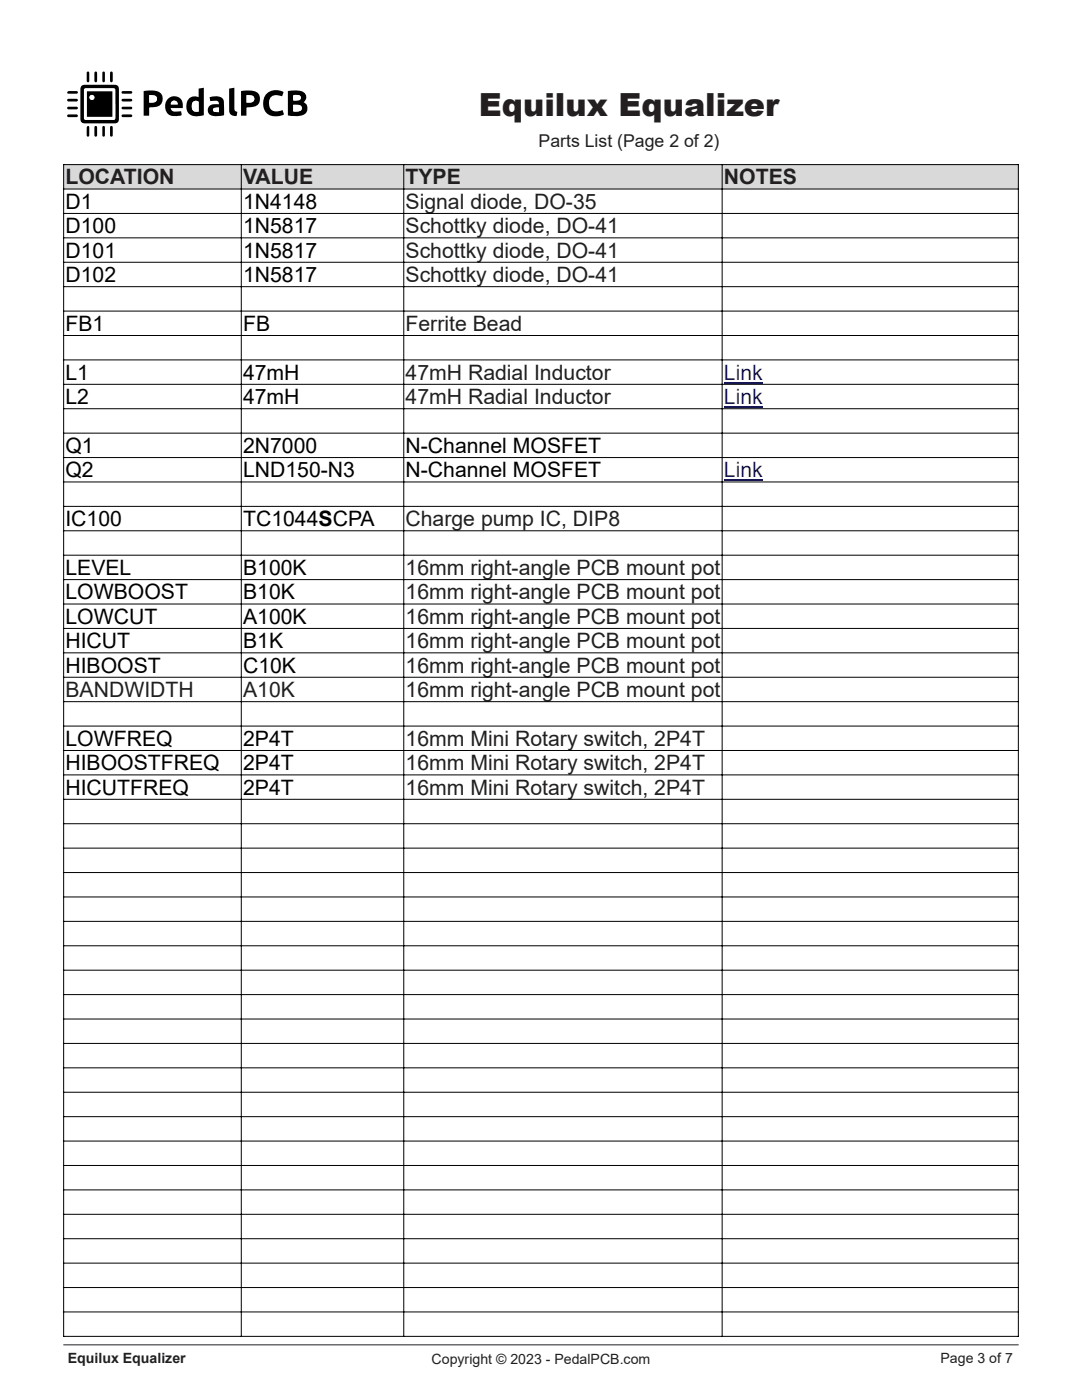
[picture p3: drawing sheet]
<svg xmlns="http://www.w3.org/2000/svg" width="216mm" height="279mm" viewBox="0 0 216 279" stroke-linecap="round" stroke-linejoin="round" font-family="sans-serif">
<path d="M12.7 268.4h190.5" fill="none" stroke="#231f20" stroke-width=".2"/>
<path d="M12.7 12.7v16.4h49.3v-16.4zM16.3 17.1a3.5 3.5 0 0 0-.3 2.2v3a3.4 3.4 0 0 0 .3 2.1 3.5 3.5 0 0 0 2.1 .2h3a3.5 3.5 0 0 0 2.1-.2l.2-.7v-5.4a.99 .99 0 0 0-.9-1.4h-4.4a3.5 3.5 0 0 0-2.1 .2zM57.4 18.2v4.8l1.6 .2a1.84 1.84 0 0 0 2.3-1.7 1.09 1.09 0 0 0-.7-1.1 1.31 1.31 0 0 0 .4-1.5 1.31 1.31 0 0 0-1.4-.8zM39.6 17.7v1.7a1.77 1.77 0 0 0-1.9 .3 1.77 1.77 0 0 0-.5 1.8 1.92 1.92 0 0 0 2.5 1.7l1-.2v-5.5zM28.7 18.2v4.9h1.1v-1.6l.2-.1a1.92 1.92 0 0 0 2.5-1.9 1.67 1.67 0 0 0-1.9-1.4zM48.1 18.2v4.9h1.1v-1.6a4.5 4.5 0 0 0 2.2-.6 1.7 1.7 0 0 0 .3-2 1.7 1.7 0 0 0-1.8-.8zM53.1 18.8a2.66 2.66 0 0 0-.3 3.2 2.66 2.66 0 0 0 3 1.2l.9-.4-.3-.8a1.79 1.79 0 0 1-2.6-.6l-.1-.3a1.58 1.58 0 0 1 .5-1.8 1.58 1.58 0 0 1 1.8-.1h.3l.3-.8a2.76 2.76 0 0 0-3.5 .4zM33.6 19.7a2.03 2.03 0 0 0-.4 2.5 2.03 2.03 0 0 0 2.4 .9l.6-.1-.1-.8-.9 .1a.86 .86 0 0 1-1.1-.7h2.4a1.78 1.78 0 0 0-.7-2.1 1.78 1.78 0 0 0-2.2 .2zM41.8 19.4l.2 .8 .8-.1a.64 .64 0 0 1 .9 .7 1.94 1.94 0 0 0-2.2 .8 1.21 1.21 0 0 0 1.4 1.6l1.8-.2v-2.2a1.44 1.44 0 0 0-2-1.6zM45.7 17.7v3.8a1.19 1.19 0 0 0 .3 1.3 1.19 1.19 0 0 0 1.2 .3l.2-.8a.59 .59 0 0 1-.6-.7v-4.1zM13.4 19.8v.3l.3 .2h1.5l.3-.3-.3-.3zM24.3 19.8v.3l.3 .2h1.5l.3-.3-.3-.3zM13.4 23v.3l.3 .1h1.5l.3-.3-.3-.3zM24.3 22.9v.4l.3 .1h1.5l.3-.3-.3-.3zM18.9 25.2l-.1 1.8 .3 .3 .2-.1 .1-.2v-1.5l-.1-.3zM18.9 14.3l-.1 1.8 .3 .3 .3-.3v-1.5l-.1-.3zM24.3 18.3v.3l.2 .1h1.6l.3-.3-.3-.2zM24.3 21.4v.3l.2 .1h1.6l.3-.3-.3-.2zM22.1 14.3l-.1 1.8 .2 .3 .3-.3v-1.5l-.1-.3zM22.1 25.2l-.1 1.8 .2 .3 .3-.3v-1.6l-.1-.2zM13.4 21.4v.3l.3 .1h1.5l.3-.2-.3-.3zM13.5 18.3l-.1 .3 .3 .1h1.5l.3-.3-.3-.2zM20.5 14.3l-.1 1.8 .3 .3 .2-.3v-1.5l-.1-.3zM17.4 25.2l-.1 1.8 .3 .3 .2-.3v-1.6l-.1-.2zM17.4 14.3l-.1 1.8 .3 .3 .2-.3v-1.5l-.1-.3zM20.5 25.2l-.1 1.8 .3 .3 .2-.3v-1.6l-.1-.2z" fill-rule="evenodd" fill="#fff"/>
<g fill="#000">
<path d="M13.5 18.3l1.7-.1 .3 .2-.3 .3h-1.5l-.3-.1z" fill-rule="evenodd"/>
<path d="M17.4 14.3h.3l.1 .3v1.5l-.2 .3-.3-.3z" fill-rule="evenodd"/>
<path d="M18.9 14.3h.4l.1 .3v1.5l-.3 .3-.3-.3z" fill-rule="evenodd"/>
<path d="M20.5 14.3h.3l.1 .3v1.5l-.2 .3-.3-.3z" fill-rule="evenodd"/>
<path d="M22.1 14.3h.3l.1 .3v1.5l-.3 .3-.2-.3z" fill-rule="evenodd"/>
<path d="M24.3 19.8l1.8-.1 .3 .3-.3 .3h-1.5l-.3-.2z" fill-rule="evenodd"/>
<path d="M24.3 18.3l1.8-.1 .3 .2-.3 .3h-1.6l-.2-.1z" fill-rule="evenodd"/>
<path d="M28.7 18.2l.2-.1a5.1 5.1 0 0 1 3 .4 1.71 1.71 0 0 1 .4 2 1.71 1.71 0 0 1-2 .9l-.5 .1v1.6h-1.1zM29.8 19v1.5a1.44 1.44 0 0 0 1.5-.5 .77 .77 0 0 0-.2-.8 .77 .77 0 0 0-.8-.2z" fill-rule="evenodd"/>
<path d="M39.6 17.7l1.1-.2v5.5a2.72 2.72 0 0 1-3.3-.7 2.21 2.21 0 0 1 1-3l1.2 .1zM38.5 20.3a1.19 1.19 0 0 0 .6 2h.5v-2a.78 .78 0 0 0-1.1 0z" fill-rule="evenodd"/>
<path d="M45.7 17.7l1.1-.2v4.1a.59 .59 0 0 0 .6 .7l-.2 .8a1.19 1.19 0 0 1-1.2-.3 1.19 1.19 0 0 1-.3-1.3z" fill-rule="evenodd"/>
<path d="M48.1 18.2l.2-.1a4.9 4.9 0 0 1 3.2 .5 1.7 1.7 0 0 1 .2 2 1.7 1.7 0 0 1-1.8 .8l-.7 .1v1.6h-1.1zM49.2 19v1.5a1.06 1.06 0 0 0 1.5-1 1.38 1.38 0 0 0-1.5-.5z" fill-rule="evenodd"/>
<path d="M57.4 18.2l1.7-.2a1.65 1.65 0 0 1 2 1.4l-.1 .4-.4 .6a1.41 1.41 0 0 1 .7 1.6 1.41 1.41 0 0 1-1.3 1.1l-1 .1-1.6-.2zM58.5 20.9v1.3l.7 .1a.74 .74 0 0 0 .9-.3 .74 .74 0 0 0 0-.9l-.6-.2zM58.6 19l-.1 .9a1.42 1.42 0 0 0 1.5-.2 .67 .67 0 0 0-.2-.7 .67 .67 0 0 0-.7-.1z" fill-rule="evenodd"/>
<path d="M13.4 21.4l1.8-.1 .3 .3-.3 .2h-1.5l-.3-.1z" fill-rule="evenodd"/>
<path d="M13.4 23l1.8-.2 .3 .3-.3 .3h-1.5l-.3-.1z" fill-rule="evenodd"/>
<path d="M13.4 19.8l1.8-.1 .3 .3-.3 .3h-1.5l-.3-.2z" fill-rule="evenodd"/>
<path d="M17.4 25.2h.3l.1 .2v1.6l-.2 .3-.3-.3z" fill-rule="evenodd"/>
<path d="M18.9 25.2h.4l.1 .3v1.5l-.1 .2-.2 .1-.3-.3z" fill-rule="evenodd"/>
<path d="M20.5 25.2h.3l.1 .2v1.6l-.2 .3-.3-.3z" fill-rule="evenodd"/>
<path d="M22.1 25.2h.3l.1 .2v1.6l-.3 .3-.2-.3z" fill-rule="evenodd"/>
<path d="M16.3 17.1a3.5 3.5 0 0 1 2.1-.2h3a3.6 3.6 0 0 1 2.1 .2l.2 .7v5.4a.99 .99 0 0 1-.9 1.4h-4.4a3.5 3.5 0 0 1-2.1-.2 3.4 3.4 0 0 1-.3-2.1v-3a3.5 3.5 0 0 1 .3-2.2zM16.9 17.7l-.1 .3v5.8l.4 .1h5.6l.2-.3v-5.8l-.4-.2z" fill-rule="evenodd"/>
<path d="M24.3 21.4l1.8-.1 .3 .2-.3 .3h-1.6l-.2-.1z" fill-rule="evenodd"/>
<path d="M24.3 22.9l1.8-.1 .3 .3-.3 .3h-1.5l-.3-.1z" fill-rule="evenodd"/>
<path d="M33.6 19.7a1.78 1.78 0 0 1 2.2-.2 1.78 1.78 0 0 1 .7 2.1h-2.4a1 1 0 0 0 1.4 .7l.6-.1 .1 .7a2.8 2.8 0 0 1-2.8-.3 2.32 2.32 0 0 1 .2-2.9zM34.2 20.3l-.1 .5h1.4a.7 .7 0 0 0-.5-.7 .7 .7 0 0 0-.8 .2z" fill-rule="evenodd"/>
<path d="M41.8 19.4a2.18 2.18 0 0 1 2.8 .6l.1 3a3.7 3.7 0 0 1-2.9-.2 1.24 1.24 0 0 1-.1-1.5 1.24 1.24 0 0 1 1.4-.5h.6a.74 .74 0 0 0-.4-.7 .74 .74 0 0 0-.8 0l-.5 .1zM42.6 21.6l-.1 .1a.41 .41 0 0 0 .3 .6l.9 .1v-.9z" fill-rule="evenodd"/>
<path d="M53.1 18.8a2.76 2.76 0 0 1 3.5-.4l-.3 .8h-.3a1.67 1.67 0 0 0-2.3 .7 1.67 1.67 0 0 0 .9 2.3h.7l1.1-.2 .3 .8a2.7 2.7 0 0 1-4.1-1.5v-1.3z" fill-rule="evenodd"/>
</g>
<g fill="#fff">
<path d="M16.9 17.7l5.7-.1 .4 .2v5.8l-.2 .3h-5.6l-.4-.1v-5.8zM17.3 18.2v5.1h5.1v-5.1z" fill-rule="evenodd"/>
<path d="M58.5 20.9h.7a.74 .74 0 0 1 .8 .2 .74 .74 0 0 1 .1 .9l-.5 .2h-1.1z" fill-rule="evenodd"/>
<path d="M58.6 19l.5-.1a.64 .64 0 0 1 .7 .2 .64 .64 0 0 1 .1 .8l-1.4 .1z" fill-rule="evenodd"/>
<path d="M38.5 20.3a.72 .72 0 0 1 1.1 .1v1.9a1.03 1.03 0 0 1-1.1-.2 1.03 1.03 0 0 1-.2-1.1z" fill-rule="evenodd"/>
<path d="M29.8 19h.5a.78 .78 0 0 1 1 .8 .78 .78 0 0 1-1.1 .7h-.4z" fill-rule="evenodd"/>
<path d="M49.2 19h.5a.79 .79 0 0 1 1 .8 .79 .79 0 0 1-1 .7h-.5z" fill-rule="evenodd"/>
<path d="M34.2 20.3a.7 .7 0 0 1 .8-.2 .7 .7 0 0 1 .5 .7h-1.4z" fill-rule="evenodd"/>
<path d="M42.6 21.6l1.1-.1v.9l-.9-.1a.42 .42 0 0 1-.3-.3 .42 .42 0 0 1 .1-.4z" fill-rule="evenodd"/>
</g>
<path d="M17.3 18.2v5.1h5.1v-5.1zM17.9 19.4a.49 .49 0 0 0 .9 0 .49 .49 0 0 0-.9 0z" fill-rule="evenodd" fill="#000"/>
<circle cx="18.3" cy="19.4" r=".49" fill="#fff"/>
<path d="M12.7 32.9h190.5v4.8h-190.5z" fill-rule="evenodd" fill="#d9d9d9"/>
<path d="M144.1 125.4v63.4h59.1v-63.4zM144.1 193.6v4.9h59.1v-4.9z" fill-rule="evenodd" fill="#fff"/>
<path d="M144.4 76.4h7.8M144.4 81.3h7.8M144.4 95.9h7.8" fill="none" stroke="#00f" stroke-width=".31"/>
<g fill="none" stroke="#000" stroke-width=".2">
<path d="M12.7 32.8v234M12.7 32.9h190.5M12.7 37.7h190.5M48.1 32.9v233.8M80.6 32.9v233.8M144.1 32.9v233.8M203.2 32.8v234M12.7 42.6h190.5M12.7 47.5h190.5M12.7 52.3h190.5M12.7 57.2h190.5M12.7 62.1h190.5"/>
<path d="M12.7 67h190.5M12.7 71.8h190.5M12.7 76.7h190.5M12.7 81.6h190.5M12.7 86.4h190.5M12.7 91.3h190.5M12.7 96.2h190.5M12.7 101.1h190.5M12.7 105.9h190.5M12.7 110.8h190.5M12.7 115.7h190.5M12.7 120.5h190.5"/>
<path d="M12.7 125.4h190.5M12.7 130.3h190.5M12.7 135.2h190.5M12.7 140h190.5M12.7 144.9h190.5M12.7 149.8h190.5M12.7 154.6h190.5M12.7 159.5h190.5M12.7 164.4h190.5M12.7 169.3h190.5M12.7 174.1h190.5M12.7 179h190.5"/>
<path d="M12.7 183.9h190.5M12.7 188.8h190.5M12.7 193.6h190.5M12.7 198.5h190.5M12.7 203.4h190.5M12.7 208.2h190.5M12.7 213.1h190.5M12.7 218h190.5M12.7 222.9h190.5M12.7 227.7h190.5M12.7 232.6h190.5M12.7 237.5h190.5"/>
<path d="M12.7 242.3h190.5M12.7 247.2h190.5M12.7 252.1h190.5M12.7 257h190.5M12.7 261.8h190.5M12.7 266.7h190.5"/>
</g>
<text font-size="6.3" fill="#231f20" x="95.6" y="23.1">Equilux Equalizer</text>
<g font-size="4.2" fill="#231f20">
<text x="13.1" y="36.8">LOCATION</text>
<text x="48.5" y="36.8">VALUE</text>
<text x="80.9" y="36.8">TYPE</text>
<text x="80.9" y="41.7">Signal diode, DO-35</text>
<text x="144.4" y="36.8">NOTES</text>
<text x="80.9" y="46.5">Schottky diode, DO-41</text>
<text x="80.9" y="51.4">Schottky diode, DO-41</text>
<text x="80.9" y="56.3">Schottky diode, DO-41</text>
<text x="80.9" y="66">Ferrite Bead</text>
<text x="80.9" y="75.8">47mH Radial Inductor</text>
<text x="80.9" y="80.7">47mH Radial Inductor</text>
<text x="80.9" y="105">Charge pump IC, DIP8</text>
<text x="80.9" y="114.8">16mm right-angle PCB mount pot</text>
<text x="80.9" y="119.6">16mm right-angle PCB mount pot</text>
<text x="80.9" y="124.5">16mm right-angle PCB mount pot</text>
<text x="80.9" y="129.4">16mm right-angle PCB mount pot</text>
<text x="80.9" y="134.2">16mm right-angle PCB mount pot</text>
<text x="13.1" y="139.1">BANDWIDTH</text>
<text x="48.5" y="139.1">A10K</text>
<text x="80.9" y="139.1">16mm right-angle PCB mount pot</text>
<text x="80.9" y="148.9">16mm Mini Rotary switch, 2P4T</text>
<text x="80.9" y="153.7">16mm Mini Rotary switch, 2P4T</text>
<text x="80.9" y="158.6">16mm Mini Rotary switch, 2P4T</text>
</g>
<g font-size="4.2">
<text x="13.1" y="41.7">D1</text>
<text x="48.5" y="41.7">1N4148</text>
<text x="13.1" y="46.5">D100</text>
<text x="48.5" y="46.5">1N5817</text>
<text x="13.1" y="51.4">D101</text>
<text x="48.5" y="51.4">1N5817</text>
<text x="13.1" y="56.3">D102</text>
<text x="48.5" y="56.3">1N5817</text>
<text x="13.1" y="66">FB1</text>
<text x="48.5" y="66">FB</text>
<text x="13.1" y="75.8">L1</text>
<text x="48.5" y="75.8">47mH</text>
<text x="13.1" y="80.7">L2</text>
<text x="48.5" y="80.7">47mH</text>
<text x="13.1" y="90.4">Q1</text>
<text x="13.1" y="95.3">Q2</text>
<text x="48.5" y="90.4">2N7000</text>
<text x="48.5" y="95.3">LND150-N3</text>
<text x="80.9" y="90.4">N-Channel MOSFET</text>
<text x="80.9" y="95.3">N-Channel MOSFET</text>
<text x="13.1" y="105">IC100</text>
<text x="48.5" y="105">TC1044SCPA</text>
<text x="13.1" y="114.8">LEVEL</text>
<text x="13.1" y="119.6">LOWBOOST</text>
<text x="48.5" y="114.8">B100K</text>
<text x="48.5" y="119.6">B10K</text>
<text x="13.1" y="124.5">LOWCUT</text>
<text x="48.5" y="124.5">A100K</text>
<text x="13.1" y="129.4">HICUT</text>
<text x="48.5" y="129.4">B1K</text>
<text x="13.1" y="134.2">HIBOOST</text>
<text x="48.5" y="134.2">C10K</text>
<text x="13.1" y="148.9">LOWFREQ</text>
<text x="48.5" y="148.9">2P4T</text>
<text x="13.1" y="153.7">HIBOOSTFREQ</text>
<text x="48.5" y="153.7">2P4T</text>
<text x="13.1" y="158.6">HICUTFREQ</text>
<text x="48.5" y="158.6">2P4T</text>
</g>
<g font-size="4.2" fill="#00f">
<text x="144.4" y="75.8">Link</text>
<text x="144.4" y="80.7">Link</text>
<text x="144.4" y="95.3">Link</text>
</g>
<text font-size="3.5" fill="#231f20" x="107.5" y="29.3">Parts List (Page 2 of 2)</text>
<g font-size="2.8" fill="#231f20">
<text x="13.5" y="272">Equilux Equalizer</text>
<text x="86.1" y="272.2">Copyright © 2023 - PedalPCB.com</text>
<text x="187.7" y="272">Page 3 of 7</text>
</g>
</svg>
